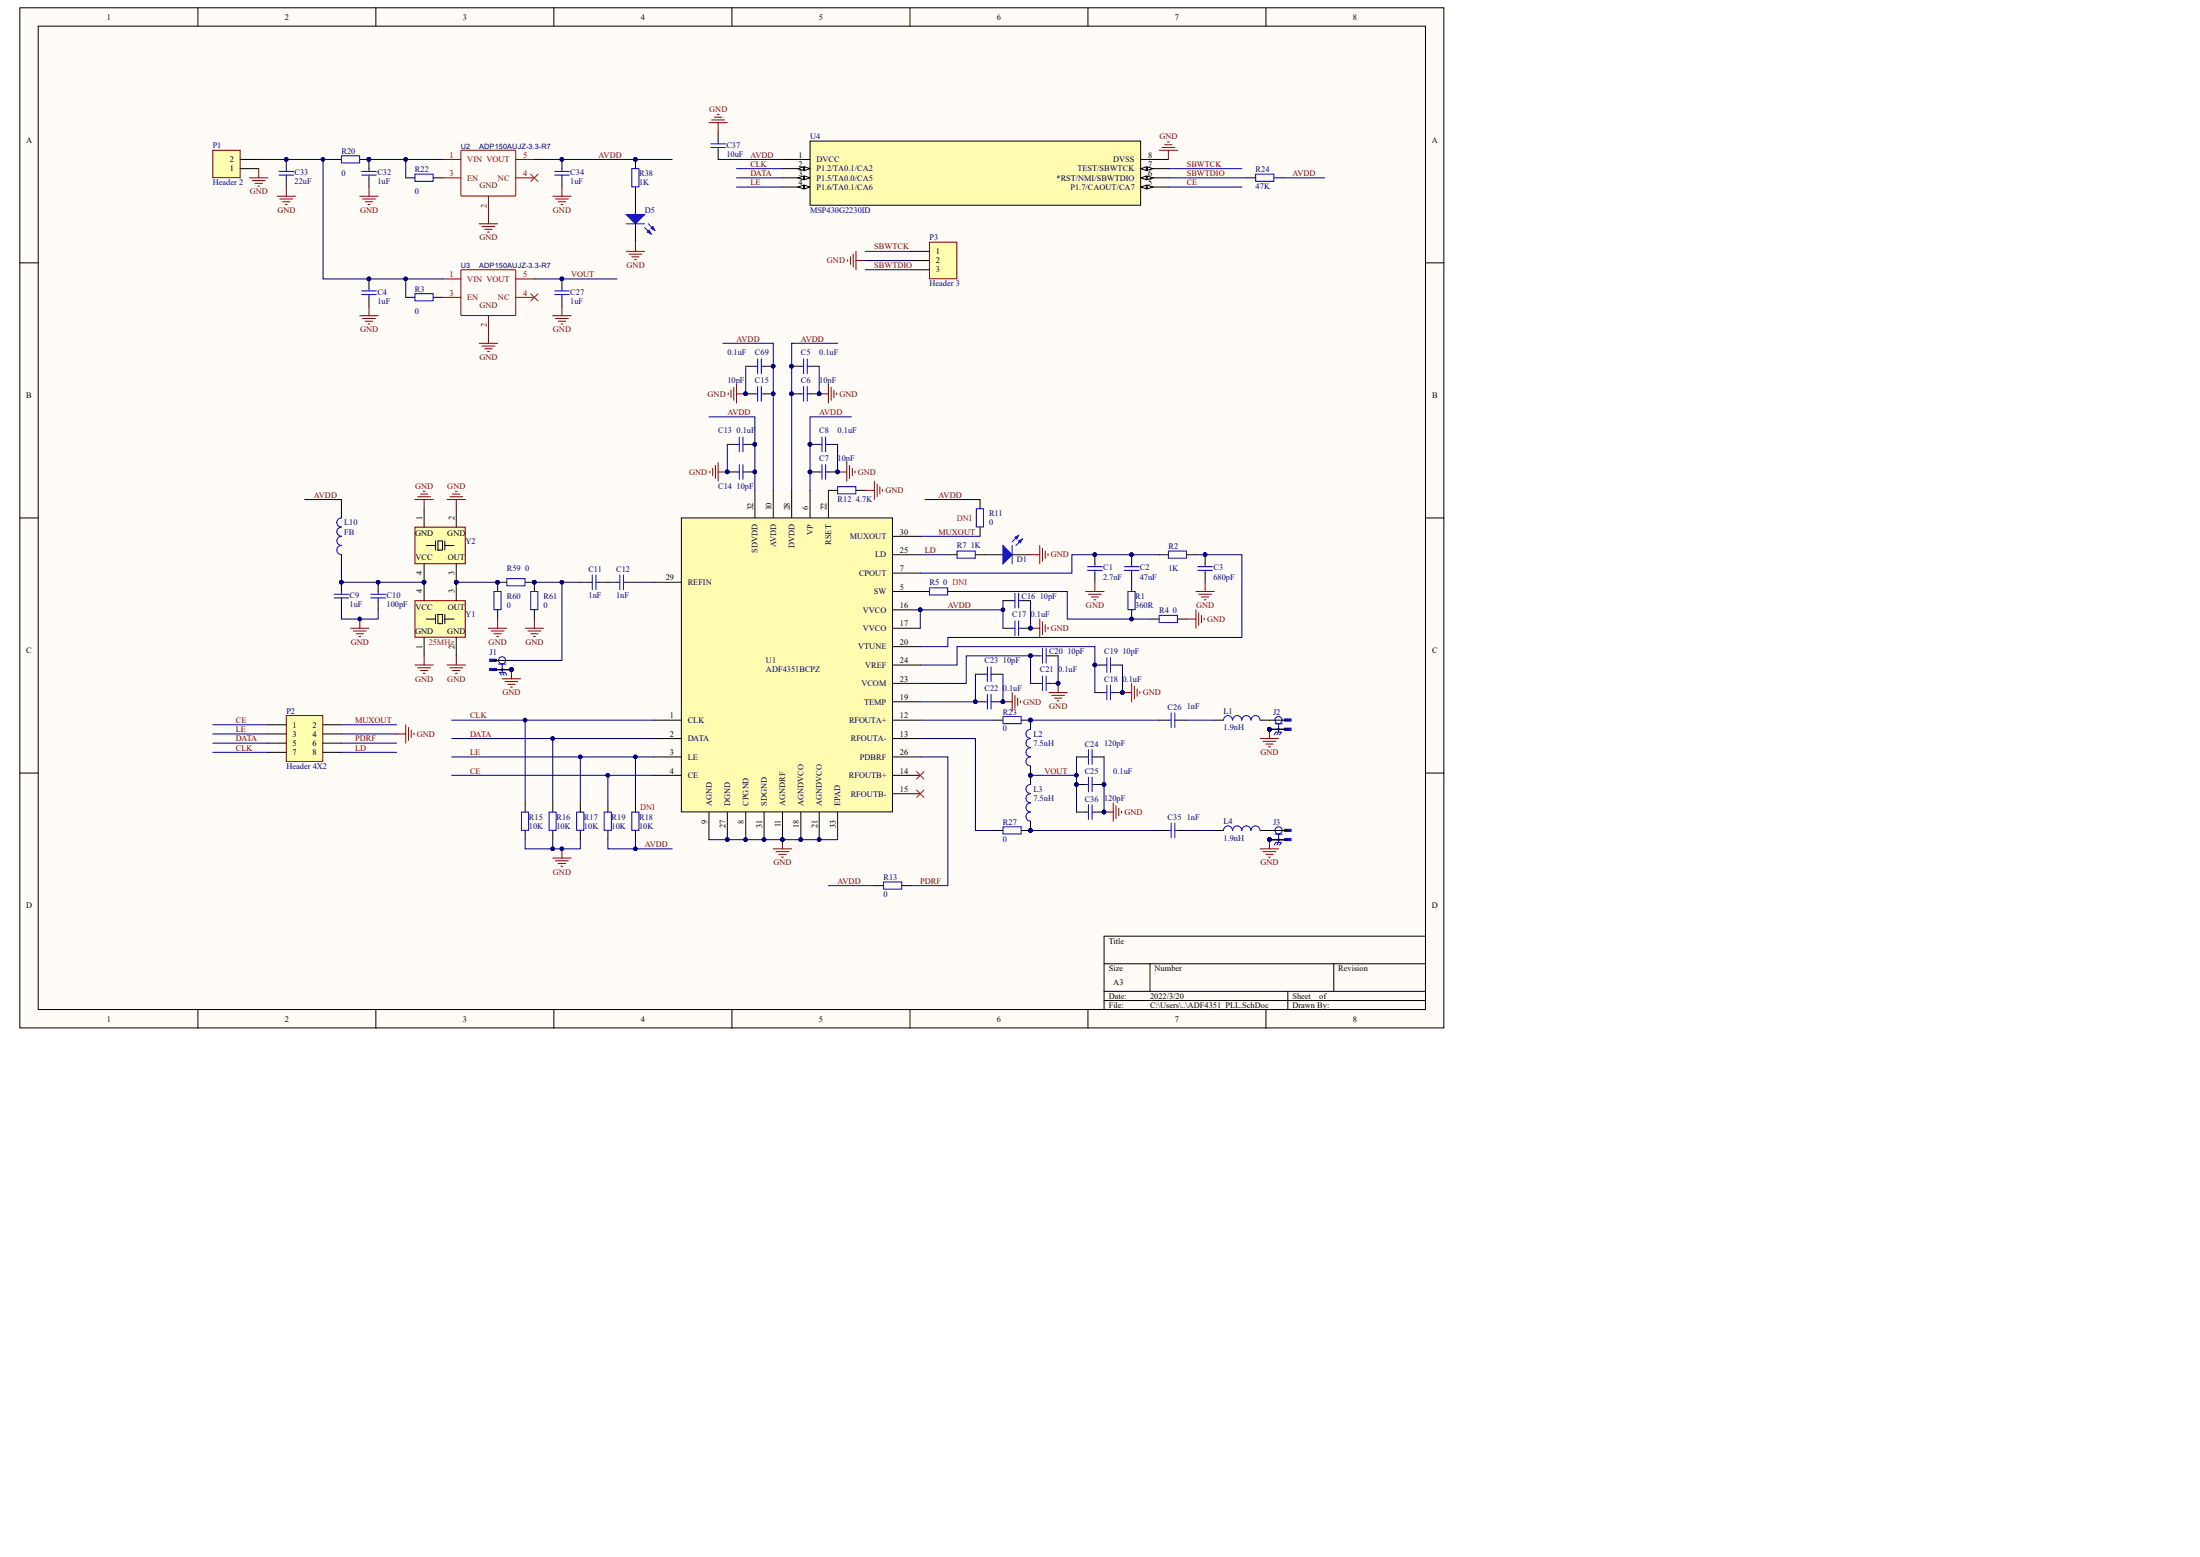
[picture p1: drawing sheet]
# Altium project ADF4351_PLL.PrjPcb
1 sheet, 76 parts. Net scope: global (net labels, ports and power ports of the same name join across sheets).
Board file: ADF4351_PLL.PcbDoc

## Sheet ADF4351_PLL.SchDoc
size A3

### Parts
C1  value 2.7nF  [0603E]  (hidden comment: Cap)
C2  value 47nF  [0603E]  (hidden comment: Cap)
C3  value 680pF  [0603E]  (hidden comment: Cap)
C4  value 1uF  [0603E]  (hidden comment: Cap)
C5  value 0.1uF  [0603E]  (hidden comment: Cap)
C6  value 10pF  [0603E]  (hidden comment: Cap)
C7  value 10pF  [0603E]  (hidden comment: Cap)
C8  value 0.1uF  [0603E]  (hidden comment: Cap)
C9  value 1uF  [0603E]  (hidden comment: Cap)
C10  value 100pF  [0603E]  (hidden comment: Cap)
C11  value 1nF  [0603E]  (hidden comment: Cap)
C12  value 1nF  [0603E]  (hidden comment: Cap)
C13  value 0.1uF  [0603E]  (hidden comment: Cap)
C14  value 10pF  [0603E]  (hidden comment: Cap)
C15  value 10pF  [0603E]  (hidden comment: Cap)
C16  value 10pF  [0603E]  (hidden comment: Cap)
C17  value 0.1uF  [0603E]  (hidden comment: Cap)
C18  value 0.1uF  [0603E]  (hidden comment: Cap)
C19  value 10pF  [0603E]  (hidden comment: Cap)
C20  value 10pF  [0603E]  (hidden comment: Cap)
C21  value 0.1uF  [0603E]  (hidden comment: Cap)
C22  value 0.1uF  [0603E]  (hidden comment: Cap)
C23  value 10pF  [0603E]  (hidden comment: Cap)
C24  value 120pF  [0603E]  (hidden comment: Cap)
C25  value 0.1uF  [0603E]  (hidden comment: Cap)
C26  value 1nF  [0603E]  (hidden comment: Cap)
C27  value 1uF  [0603E]  (hidden comment: Cap)
C32  value 1uF  [0603E]  (hidden comment: Cap)
C33  value 22uF  [R1206]  (hidden comment: Cap)
C34  value 1uF  [0603E]  (hidden comment: Cap)
C35  value 1nF  [0603E]  (hidden comment: Cap)
C36  value 120pF  [0603E]  (hidden comment: Cap)
C37  value 10uF  [0603E]  (hidden comment: Cap)
C69  value 0.1uF  [0603E]  (hidden comment: Cap)
D1  LED0  [0603E]  (value not drawn)
D5  LED0  [0603E]  (value not drawn)
J1  (no value)  [SMA]
J2  (no value)  [SMA]
J3  (no value)  [SMA]
L1  value 1.9nH  [0603E]  (hidden comment: Inductor)
L2  value 7.5nH  [0603E]  (hidden comment: Inductor)
L3  value 7.5nH  [0603E]  (hidden comment: Inductor)
L4  value 1.9nH  [0603E]  (hidden comment: Inductor)
L10  value FB  [0603E]  (hidden comment: Inductor)
P1  Header 2  [HDR1X2]
P2  Header 4X2  [HDR2X4]
P3  Header 3  [HDR1X3]
R1  value 360R  [0603E]  (hidden comment: Res2)
R2  value 1K  [0603E]  (hidden comment: Res2)
R3  value 0  [0603E]  (hidden comment: Res2)
R4  value 0  [0603E]  (hidden comment: Res2)
R5  value 0  [0603E]  (hidden comment: Res2)
R7  value 1K  [0603E]  (hidden comment: Res2)
R11  value 0  [0603E]  (hidden comment: Res2)
R12  value 4.7K  [0603E]  (hidden comment: Res2)
R13  value 0  [0603E]  (hidden comment: Res2)
R15  value 10K  [0603E]  (hidden comment: Res2)
R16  value 10K  [0603E]  (hidden comment: Res2)
R17  value 10K  [0603E]  (hidden comment: Res2)
R18  value 10K  [0603E]  (hidden comment: Res2)
R19  value 10K  [0603E]  (hidden comment: Res2)
R20  value 0  [0603E]  (hidden comment: Res2)
R22  value 0  [0603E]  (hidden comment: Res2)
R23  value 0  [0603E]  (hidden comment: Res2)
R24  value 47K  [0603E]  (hidden comment: Res2)
R27  value 0  [0603E]  (hidden comment: Res2)
R38  value 1K  [0603E]  (hidden comment: Res2)
R59  value 0  [0603E]  (hidden comment: Res2)
R60  value 0  [0603E]  (hidden comment: Res2)
R61  value 0  [0603E]  (hidden comment: Res2)
U1  ADF4351BCPZ  [CP-32-7_ADI]
U2  ADP150AUJZ-3.3-R7  [SOT-23-5_L3.0-W1.7-P0.95-LS2.8-BR]
U3  ADP150AUJZ-3.3-R7  [SOT-23-5_L3.0-W1.7-P0.95-LS2.8-BR]
U4  MSP430G2230ID  [D8]
Y1  DSB321SDA  [3225]  (value not drawn)
Y2  DSB321SDA  [2016]  (value not drawn)

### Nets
GND: C1.1 C3.1 C4.2 C5.2 C6.2 C7.2 C8.2 C9.2 C10.2 C13.2 C14.2 C15.2 C16.2 C17.2 C18.2 C19.2 C20.2 C21.2 C22.2 C23.2 C24.2 C25.2 C27.2 C32.2 C33.2 C34.2 C36.2 C37.2 C69.2 D1.2(K) D5.2(K) J1.S1 J1.S2 J1.S3 J1.S4 J2.S1 J2.S2 J2.S3 J2.S4 J3.S1 J3.S2 J3.S3 J3.S4 P1.1 P2.4 P3.2 R4.2 R12.1 R15.1 R16.1 R17.1 R60.1 R61.1 U1.8(CPGND) U1.9(AGND) U1.11(AGNDRF) U1.18(AGNDVCO) U1.21(AGNDVCO) U1.27(DGND) U1.31(SDGND) U1.33(EPAD) U2.2(GND) U3.2(GND) U4.8(DVSS) Y1.1(GND) Y1.2(GND) Y2.1(GND) Y2.2(GND)
AVDD: C5.1 C6.1 C7.1 C8.1 C13.1 C14.1 C15.1 C16.1 C17.1 C34.1 C37.1 C69.1 L10.2 R11.2 R13.2 R18.1 R19.1 R24.2 R38.2 U1.6(VP) U1.10(AVDD) U1.16(VVCO) U1.17(VVCO) U1.28(DVDD) U1.32(SDVDD) U2.5(VOUT) U4.1(DVCC)
CE: P2.1 R19.2 U1.4(CE) U4.5(P1.7/CAOUT/CA7)
CLK: P2.7 R15.2 U1.1(CLK) U4.2(P1.2/TA0.1/CA2)
DATA: P2.5 R16.2 U1.2(DATA) U4.3(P1.5/TA0.0/CA5)
LD: P2.8 R7.1 U1.25(LD)
LE: P2.3 R17.2 R18.2 U1.3(LE) U4.4(P1.6/TA0.1/CA6)
MUXOUT: P2.2 R11.1 U1.30(MUXOUT)
PDRF: P2.6 R13.1 U1.26(PDBRF)
SBWTCK: P3.1 U4.7(TEST/SBWTCK)
SBWTDIO: P3.3 R24.1 U4.6(*RST/NMI/SBWTDIO)
VOUT: C24.1 C25.1 C27.1 C36.1 L2.1 L3.2 U3.5(VOUT)
NetC1_2: C1.2 C2.2 R2.1 U1.7(CPOUT)
NetC2_1: C2.1 R1.2
NetC3_2: C3.2 R2.2 U1.20(VTUNE)
NetC4_1: C4.1 C33.1 P1.2 R3.1 R20.1 U3.1(VIN)
NetC9_1: C9.1 C10.1 L10.1 Y1.4(VCC) Y2.4(VCC)
NetC11_1: C11.1 J1.1 R59.2 R61.2
NetC11_2: C11.2 C12.1
NetC12_2: C12.2 U1.29(REFIN)
NetC18_1: C18.1 C19.1 U1.24(VREF)
NetC20_1: C20.1 C21.1 U1.23(VCOM)
NetC22_1: C22.1 C23.1 U1.19(TEMP)
NetC26_1: C26.1 L2.2 R23.1
NetC26_2: C26.2 L1.1
NetC32_1: C32.1 R20.2 R22.1 U2.1(VIN)
NetC35_1: C35.1 L3.1 R27.1
NetC35_2: C35.2 L4.1
NetD1_1: D1.1(A) R7.2
NetD5_1: D5.1(A) R38.1
NetJ2_1: J2.1 L1.2
NetJ3_1: J3.1 L4.2
NetR1_1: R1.1 R4.1 R5.2
NetR3_2: R3.2 U3.3(EN)
NetR5_1: R5.1 U1.5(SW)
NetR12_2: R12.2 U1.22(RSET)
NetR22_2: R22.2 U2.3(EN)
NetR23_2: R23.2 U1.12(RFOUTA+)
NetR27_2: R27.2 U1.13(RFOUTA-)
NetR59_1: R59.1 R60.2 Y1.3(OUT) Y2.3(OUT)

Not connected (* = marked no-connect by the designer): U1 14(RFOUTB+)* 15(RFOUTB-)*; U2 4(NC)*; U3 4(NC)*

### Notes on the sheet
- (near R11) DNI
- (near R5) DNI
- (near Y1) 25MHz
- (near R18) DNI
